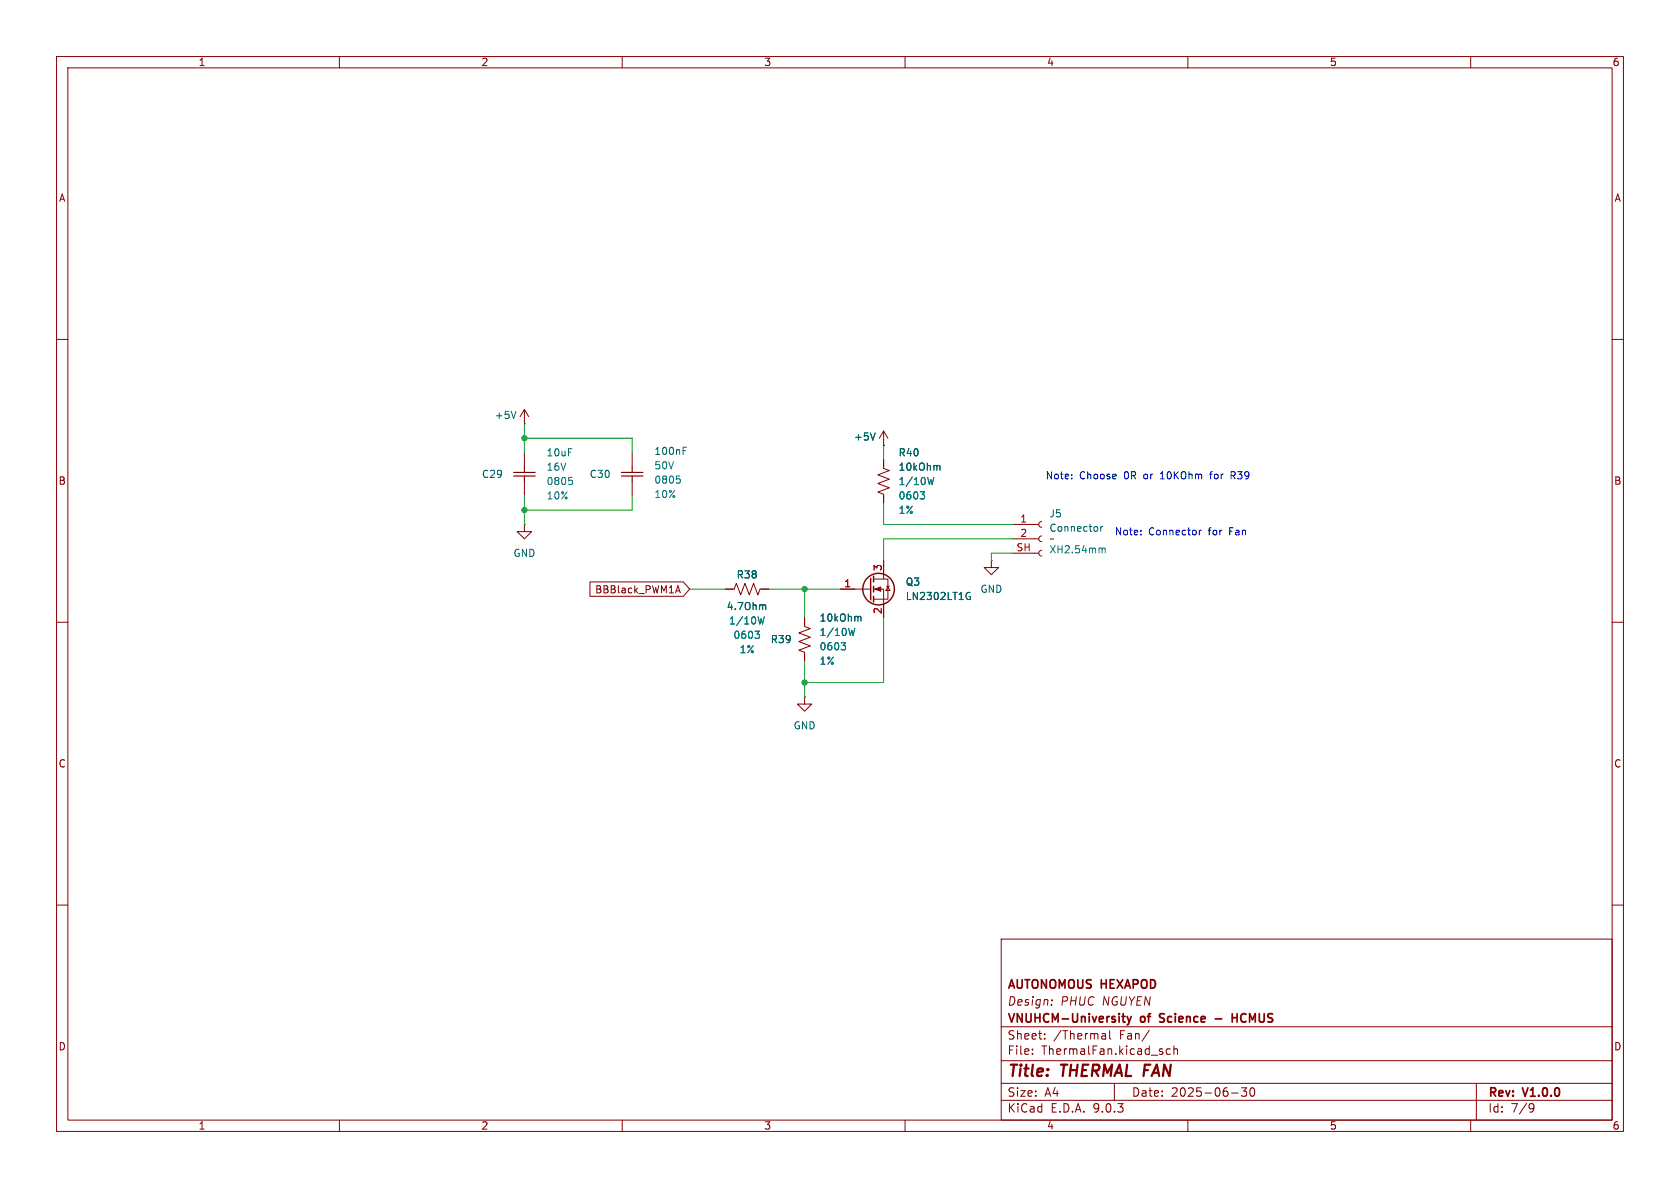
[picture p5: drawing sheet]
<svg xmlns="http://www.w3.org/2000/svg" width="297mm" height="210mm" viewBox="0 0 297 210" stroke-linecap="round" stroke-linejoin="round" font-family="sans-serif">
<g fill="none" stroke="#840000" stroke-width=".18">
<path d="M10 10h277v190h-277zM12 12h273v186h-273zM60 10v2M110 10v2M160 10v2M210 10v2M260 10v2M10 60h2M92.7 74.9h.1M92.7 72.4v2.5M92.7 72.4l-.8 1.3M92.7 72.4l.8 1.3"/>
<path d="M156.2 78.7h.1M156.2 76.2v2.5M156.2 76.2l-.8 1.3M156.2 76.2l.8 1.3M285 60h2M92.7 92.7v1.3h1.3l-1.3 1.3-1.3-1.3h1.3M92.7 92.7h.1M92.7 80v2.6M92.7 85.1v2.5M111.8 80v2.6M111.8 85.1v2.5M156.2 81.3v1.5l1 .4-2 .7 2 .8-2 .8 2 .7-2 .8 1 .4v1.5"/>
<path d="M156.2 99.1v3.3M175.3 99.1v1.2h1.2l-1.2 1.3-1.3-1.3h1.3M175.3 99.1h.1M179.1 92.7h4.5M179.1 95.3h4.5M179.1 97.8h4.5M184.1 92.2l-.3 .2-.2 .3 .2 .4 .3 .1M184.1 94.7l-.3 .2-.2 .4 .2 .3 .3 .2M184.1 97.3l-.3 .1-.2 .4 .2 .3 .3 .2M10 110h2M104.3 102.9h16.5l1.1 1.2-1.1 1.3h-16.5zM119.5 104.4h.6"/>
<path d="M119.8 103.5l.5 1.3M128.3 104.1h1.5l.4-1 .7 2.1 .8-2.1 .8 2.1 .7-2.1 .8 2.1 .4-1.1h1.5M142.2 109.2v1.5l1.1 .4-2.1 .8 2.1 .7-2.1 .8 2.1 .8-2.1 .7 1 .4v1.5M148.6 104.1h5.3M154.4 102.4h2.6v3.5h-2.6M154.4 104.1h1.8v5.1M156.7 103.6h.5M157 103.8l.4 .6h-.8zM285 110h2M142.2 123.2v1.3h1.3l-1.3 1.2-1.2-1.2h1.2M142.2 123.2h.1M10 160h2"/>
<path d="M177 166h108v32h-108zM185.9 177.6v.1M186 176.8v.1M285 160h2M60 198v2M110 198v2M160 198v2M177 194.5h108M177 191.5h108M177 187.5h108M177 181.5h108M182.5 186.3v.1"/>
<path d="M182.5 185.5v.1M184.7 183.6v.1M184.7 182.8v.1M195 182.7h.2l.3 .2v.8M195.5 183.6l-.5 .1M195.5 183.1h-.5M196.2 182.2v1.3l.2 .2M197 191.5v3M203.2 182.1l-1.3 2M206.9 185.5l-.4-.1-.3 .3v.4l.1 .2h.6M207.5 185.5l.2-.1 .4 .1 .1 .9M207.5 184.9v1.5"/>
<path d="M210 198v2M217.7 193.2h1.2M219.5 192.3h.9l-.5 .6 .4 .1v.7l-.2 .1h-.4l-.2-.1M221.1 192.4l.2-.1a.81 .81 0 0 1 .6 .6 .81 .81 0 0 1-.3 .8l-.1 .1a.81 .81 0 0 1-.4-1.4zM260 198v2M261 191.5v6.5M270.6 195.1l.5 .1a.99 .99 0 0 1-.4 1.4h-.2M271.2 195.7l-.3 .3h-.3"/>
</g>
<path d="M198.3 179.7h.6M199.3 179.7l.3 1M200 179.7l-.4 1M205.1 179.3v.5M217.8 179.2v1.5M217.8 179.9h.9M218.7 179.2v1.5M198.6 180.6l.3 .1M199.6 180.7l-.1 .3-.2 .2M205 180.6l.2 .1M214.8 180.1h1.2" fill="none" stroke="#840000" stroke-width=".3"/>
<g fill="none" stroke="#840000" stroke-width=".25">
<path d="M153.9 102.2v3.8M154.4 101.9v1M154.4 103.6v1M154.4 105.4v1"/>
<circle cx="155.3" cy="104.1" r="2.79"/>
</g>
<path d="M154.7 104.1l1-.3v.7z" fill="#840000" stroke="#840000" stroke-width=".18"/>
<path d="M91.2 72.7l-.4 1.3M120.8 79.7h.4M120.8 79.1h.6M154.7 76.5l-.4 1.3M165.8 82.3l.4 .2v.6M194.6 93.1v.8M195 93.1l-.4 .2M135 106.9l.4 .2v.7M151.8 109l.4 .1v.7M171 104.8h.5M171.3 105.4h.3v.5l-.3 .1-.3-.1" fill="none" stroke="#006464" stroke-width=".18"/>
<g fill="none" stroke="#008484" stroke-width=".18">
<path d="M100.6 84.4h.6M101 84.9l.2 .2v.3l-.2 .3M119.6 84.1h.6M120 84.6l.3 .3v.3l-.3 .2M162.7 86.9h.8l-.5 .5M163.2 87.4l.3 .3v.3l-.3 .2M165.1 84.4l-.3 1.3-.3-.9-.2 .9M194.7 96.9l.1 .2M194.8 97.1v.6M194.8 97.1l.2-.2h.3l.1 .8M133.5 111.6h.8l-.5 .5M134 112.1l.3 .2v.3l-.3 .2"/>
<path d="M135.1 109l-.3 1.3-.2-.9-.3 .9M148.7 113.6h.8l-.4 .5M149.2 114.1l.3 .2v.3l-.3 .3M151.1 111.1l-.3 1.2-.2-.9-.3 .9"/>
</g>
<path d="M90.8 84.2h3.8M90.8 83.5h3.8M92.7 82.6v.9M92.7 84.2v.9M109.9 84.2h3.8M109.9 83.5h3.8M111.8 82.6v.9M111.8 84.2v.9" fill="none" stroke="#840000" stroke-width=".2"/>
<g fill="none" stroke="#009600" stroke-width=".18">
<path d="M92.7 74.9v5.1M92.7 77.5h19.1v2.5M156.2 78.7v2.6M92.7 87.6v5.1M111.8 87.6v2.6h-19.1M156.2 88.9v3.8h22.9M179.1 95.3h-22.9v3.8M179.1 97.8h-3.8v1.3M121.9 104.1h6.4M135.9 104.1h12.7M142.2 104.1v5.1M142.2 116.8v6.4"/>
<path d="M156.2 109.2v11.5h-14"/>
</g>
<g fill="none" stroke="#0000c2" stroke-width=".18">
<path d="M189.5 84.5v.2M189.5 83.9v.1M201.7 94.4v.2M201.7 93.8v.1M205.1 84.7h.7M205.2 83.7l-.1 .1M212 93.7v.9M212.4 93.7l-.4 .3M213.8 83.8h.5M214.1 83.4l-.1 1.3M217.6 84.1h.5M217.9 84.1l.5 .6"/>
<path d="M218.1 83.4h-.5v1.3"/>
</g>
<g fill="#009600" stroke="#009600" stroke-width=".18">
<circle cx="92.7" cy="90.2" r=".46"/>
<circle cx="142.2" cy="104.1" r=".46"/>
<circle cx="92.7" cy="77.5" r=".46"/>
<circle cx="142.2" cy="120.7" r=".46"/>
</g>
<g font-size="2.8" fill="#840000">
<text x="178" y="190.9">Title:</text>
<text x="187.7" y="190.9">THERMAL FAN</text>
</g>
<g font-size="2.1" fill="#840000">
<text x="178" y="178">Design:</text>
<text x="178" y="175.2">AUTONOMOUS HEXAPOD</text>
<text x="187.4" y="178">PHUC NGUYEN</text>
<text x="178" y="184">Sheet:</text>
<text x="178" y="181.2">VNUHCM-University</text>
<text x="186.2" y="184">/Thermal</text>
<text x="198" y="184">Fan/</text>
<text x="201.7" y="181.2">of</text>
<text x="205.7" y="181.2">Science</text>
<text x="219.7" y="181.2">HCMUS</text>
<text x="178" y="186.7">File:</text>
<text x="184.1" y="186.7">ThermalFan.kicad_sch</text>
<text x="178" y="196.9">KiCad</text>
<text x="178" y="194.1">Size:</text>
<text x="184.7" y="194.1">A4</text>
<text x="185.7" y="196.9">E.D.A.</text>
<text x="193.3" y="196.9">9.0.3</text>
<text x="200" y="194.1">Date:</text>
<text x="207" y="194.1">2025-06-30</text>
<text x="263" y="194.3">Rev:</text>
<text x="263" y="196.9">Id:</text>
<text x="267.1" y="196.9">7/9</text>
<text x="269.4" y="194.3">V1.0.0</text>
</g>
<g font-size="1.8" fill="#840000">
<text x="35" y="11.9">1</text>
<text x="85" y="11.9">2</text>
<text x="135" y="11.9">3</text>
<text x="185" y="11.9">4</text>
<text x="235" y="11.9">5</text>
<text x="285" y="11.9">6</text>
<text x="10.3" y="35.9">A</text>
<text x="285.3" y="35.9">A</text>
<text x="10.3" y="85.9">B</text>
<text x="285.3" y="85.9">B</text>
<text x="105.1" y="105.1">BBBlack_PWM1A</text>
<text x="10.3" y="135.9">C</text>
<text x="285.3" y="135.9">C</text>
<text x="10.3" y="185.9">D</text>
<text x="285.3" y="185.9">D</text>
<text x="35" y="199.9">1</text>
<text x="85" y="199.9">2</text>
<text x="135" y="199.9">3</text>
<text x="185" y="199.9">4</text>
<text x="235" y="199.9">5</text>
<text x="285" y="199.9">6</text>
</g>
<g font-size="1.8" fill="#006464">
<text x="87.4" y="74.3">+5V</text>
<text x="96.5" y="80.9">10uF</text>
<text x="115.6" y="80.6">100nF</text>
<text x="150.9" y="78.1">+5V</text>
<text x="158.8" y="83.4">10kOhm</text>
<text x="158.8" y="80.9">R40</text>
<text x="85.1" y="84.7">C29</text>
<text x="104.1" y="84.7">C30</text>
<text x="185.4" y="91.7">J5</text>
<text x="185.4" y="94.2">Connector</text>
<text x="90.7" y="98.7">GND</text>
<text x="130.1" y="102.5">R38</text>
<text x="160" y="103.7">Q3</text>
<text x="160" y="106.3">LN2302LT1G</text>
<text x="173.2" y="105">GND</text>
<text x="128.4" y="108.1">4.7Ohm</text>
<text x="136.2" y="113.9">R39</text>
<text x="144.8" y="110.1">10kOhm</text>
<text x="140.2" y="129.1">GND</text>
</g>
<g font-size="1.8" fill="#008484">
<text x="96.5" y="83.4">16V</text>
<text x="115.6" y="83.2">50V</text>
<text x="96.5" y="86">0805</text>
<text x="96.5" y="88.5">10%</text>
<text x="115.6" y="85.7">0805</text>
<text x="115.6" y="88.2">10%</text>
<text x="158.8" y="86">1/10W</text>
<text x="158.8" y="88.5">0603</text>
<text x="158.8" y="91">1%</text>
<text x="185.4" y="98">XH2.54mm</text>
<text x="128.8" y="110.6">1/10W</text>
<text x="129.6" y="113.1">0603</text>
<text x="144.8" y="112.6">1/10W</text>
<text x="130.6" y="115.7">1%</text>
<text x="144.8" y="117.7">1%</text>
<text x="144.8" y="115.2">0603</text>
</g>
<g font-size="1.8" fill="#0000c2">
<text x="184.8" y="84.9">Note:</text>
<text x="190.8" y="84.9">Choose</text>
<text x="198.8" y="84.9">0R</text>
<text x="202.5" y="84.9">or</text>
<text x="205.6" y="84.9">10KOhm</text>
<text x="214.6" y="84.9">for</text>
<text x="218.5" y="84.9">R39</text>
<text x="197" y="94.8">Note:</text>
<text x="203.1" y="94.8">Connector</text>
<text x="213.8" y="94.8">for</text>
<text x="217.6" y="94.8">Fan</text>
</g>
<g font-size="1.8" fill="#a90000">
<text x="180.3" y="92.5">1</text>
<text x="180.3" y="95">2</text>
<text x="156" y="101" transform="rotate(-90 156 101)">3</text>
<text x="179.6" y="97.5">SH</text>
<text x="149.2" y="103.9">1</text>
<text x="156" y="108.7" transform="rotate(-90 156 108.7)">2</text>
</g>
<text font-size="1.8" fill="#840084" x="185.4" y="96.1">~</text>
</svg>
